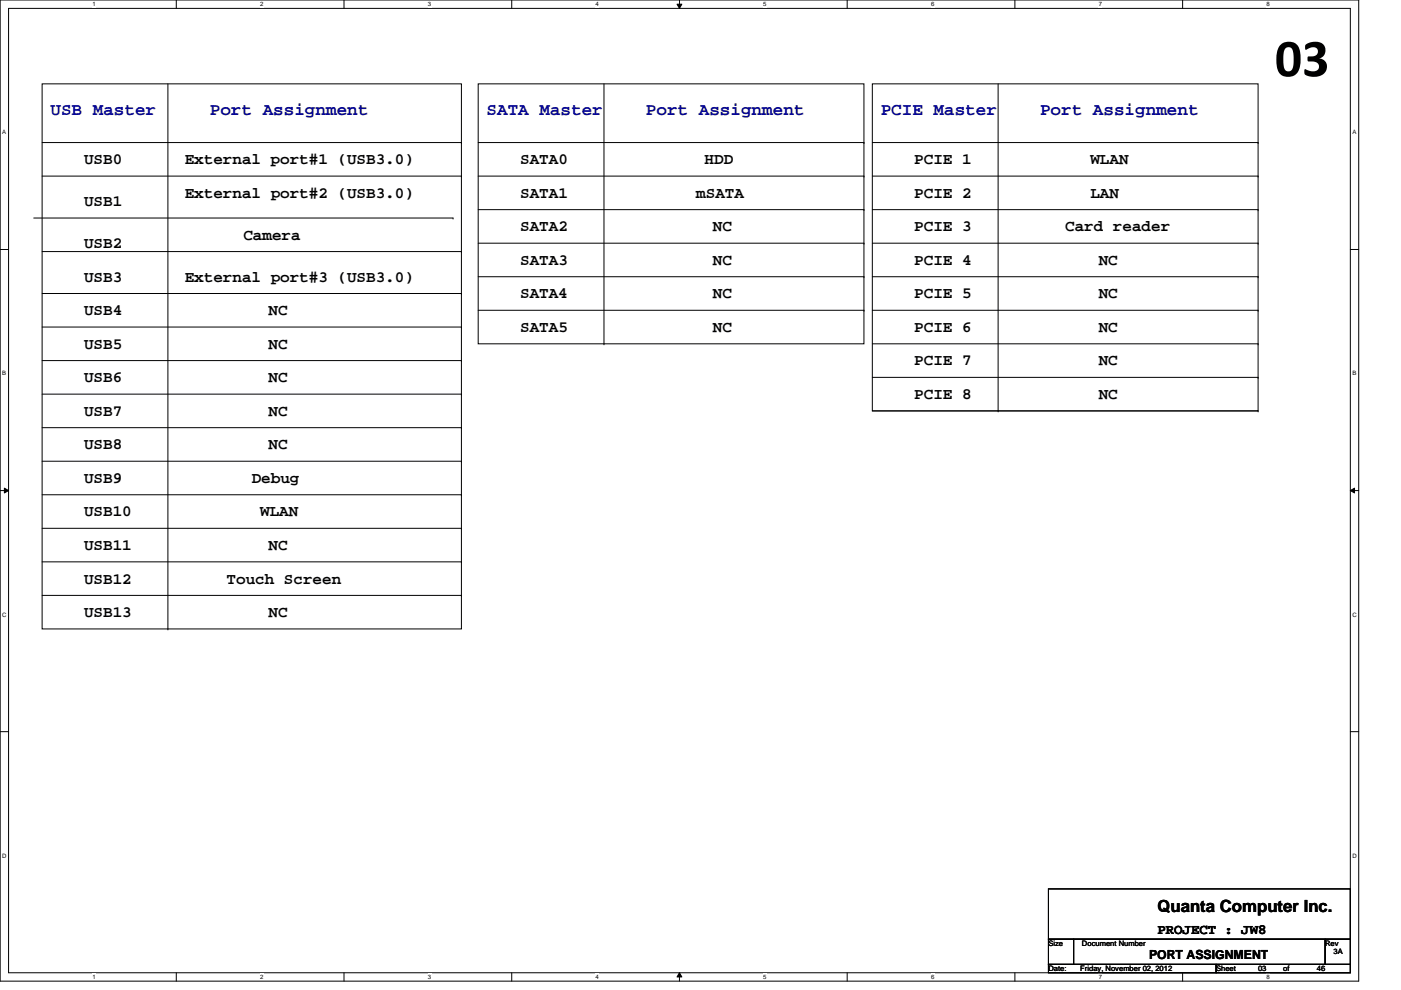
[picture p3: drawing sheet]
<svg xmlns="http://www.w3.org/2000/svg" width="297mm" height="210mm" viewBox="0 0 297 210" stroke-linecap="round" stroke-linejoin="round" font-family="sans-serif">
<path d="M0 0h288.1v208h-288.1zM1.8 1.8h284.5v204.4h-284.5z" fill="none" stroke="#000" stroke-width=".21"/>
<g fill="#fff">
<path d="M19.6 .2h.7v1.4h-.7z"/>
<path d="M19.6 206.4h.7v1.4h-.7z"/>
</g>
<path d="M37.4 0v1.8M37.4 206.2v1.8" fill="none" stroke="#000" stroke-width=".21"/>
<g fill="#fff">
<path d="M55.2 .2h.7v1.4h-.7z"/>
<path d="M55.2 206.4h.7v1.4h-.7z"/>
</g>
<path d="M72.9 0v1.8M72.9 206.2v1.8" fill="none" stroke="#000" stroke-width=".21"/>
<g fill="#fff">
<path d="M90.7 .2h.7v1.4h-.7z"/>
<path d="M90.7 206.4h.7v1.4h-.7z"/>
</g>
<path d="M108.5 0v1.8M108.5 206.2v1.8" fill="none" stroke="#000" stroke-width=".21"/>
<g fill="#fff">
<path d="M126.3 .2h.7v1.4h-.7z"/>
<path d="M126.3 206.4h.7v1.4h-.7z"/>
</g>
<path d="M143.5 .9h1.1l-.5 .9zM144.1 0v1.8M144.1 206.2l.5 .9h-1.1zM144.1 206.2v1.8" fill="none" stroke="#000" stroke-width=".21"/>
<path d="M143.5 .9h1.1l-.5 .9zM144.1 206.2l.5 .9h-1.1z" fill="#000"/>
<g fill="#fff">
<path d="M161.8 .2h.7v1.4h-.7z"/>
<path d="M161.8 206.4h.7v1.4h-.7z"/>
</g>
<path d="M179.6 0v1.8M179.6 206.2v1.8" fill="none" stroke="#000" stroke-width=".21"/>
<g fill="#fff">
<path d="M197.4 .2h.7v1.4h-.7z"/>
<path d="M197.4 206.4h.7v1.4h-.7z"/>
</g>
<path d="M215.2 0v1.8M215.2 206.2v1.8" fill="none" stroke="#000" stroke-width=".21"/>
<g fill="#fff">
<path d="M233 .2h.7v1.4h-.7z"/>
<path d="M233 206.4h.7v1.4h-.7z"/>
</g>
<path d="M250.7 0v1.8M250.7 206.2v1.8" fill="none" stroke="#000" stroke-width=".21"/>
<g fill="#fff">
<path d="M268.5 .2h.7v1.4h-.7z"/>
<path d="M268.5 206.4h.7v1.4h-.7z"/>
<path d="M.5 27.3h.8v1.5h-.8z"/>
<path d="M286.7 27.3h.9v1.5h-.9z"/>
<path d="M.5 78.5h.8v1.4h-.8z"/>
<path d="M286.7 78.5h.9v1.4h-.9z"/>
</g>
<path d="M0 52.9h1.8M286.3 52.9h1.8" fill="none" stroke="#000" stroke-width=".21"/>
<g fill="#fff">
<path d="M.5 129.6h.9v1.4h-.9z"/>
<path d="M286.7 129.6h1v1.4h-1z"/>
</g>
<path d="M0 104h1.8M.9 103.5l.9 .5-.9 .5zM286.3 104l.9-.5v1zM286.3 104h1.8" fill="none" stroke="#000" stroke-width=".21"/>
<path d="M.9 103.5l.9 .5-.9 .5zM286.3 104l.9-.5v1z" fill="#000"/>
<g fill="#fff">
<path d="M.5 180.7h.9v1.4h-.9z"/>
<path d="M286.7 180.7h1v1.4h-1z"/>
</g>
<g fill="none" stroke="#000" stroke-width=".21">
<path d="M8.9 17.8h88.9v115.5h-88.9zM35.6 17.8v115.5M101.4 17.8h81.8v55.1h-81.8zM128.1 17.8v55.1M185 17.8h81.7v69.3h-81.7zM211.6 17.8v69.3M8.9 30.2h88.9M8.9 37.3h88.9M97.8 30.2h.1M97.8 37.3h.1M101.4 30.2h81.8M101.4 37.3h81.8"/>
<path d="M183.2 30.2h.1M183.2 37.3h.1M185 30.2h81.7M185 37.3h81.7M266.7 30.2h.1M266.7 37.3h.1M7.2 46.2h88.9M8.9 53.3h88.9M96.1 46.2h.1M97.8 53.3h.1M101.4 44.4h81.8M101.4 51.6h81.8"/>
<path d="M101.4 58.7h81.8M183.2 44.4h.1M183.2 51.6h.1M183.2 58.7h.1M185 44.4h81.7M185 51.6h81.7M185 58.7h81.7M266.7 44.4h.1M266.7 51.6h.1M266.7 58.7h.1M8.9 62.2h88.9M8.9 69.3h88.9"/>
<path d="M8.9 76.5h88.9M97.8 62.2h.1M97.8 69.3h.1M97.8 76.5h.1M101.4 65.8h81.8M128.1 72.9h.1M183.2 65.8h.1M185 65.8h81.7M185 72.9h81.7M266.7 65.8h.1M266.7 72.9h.1M8.9 83.6h88.9"/>
<path d="M8.9 90.7h88.9M8.9 97.8h88.9M97.8 83.6h.1M97.8 90.7h.1M97.8 97.8h.1M185 80h81.7M185 87.1h81.7M211.6 87.1h.1M266.7 80h.1M266.7 87.1h.1M8.9 104.9h88.9M8.9 112h88.9"/>
<path d="M8.9 119.1h88.9M97.8 104.9h.1M97.8 112h.1M97.8 119.1h.1M8.9 126.2h88.9M35.6 133.3h.1M97.8 126.2h.1M0 155.1h1.8M286.3 155.1h1.8M222.3 188.5h64v10.6h-64zM222.3 199.1h5.3v5.4h-5.3zM227.6 199.1h53.4v5.4h-53.4z"/>
<path d="M281 199.1h5.3v5.4h-5.3zM222.3 204.5h35.5v1.7h-35.5zM257.8 204.5h28.5v1.7h-28.5z"/>
</g>
<text font-size="11.4" x="270.3" y="16.2">03</text>
<g font-size="3.7" fill="#0000a0">
<text x="10.7" y="24.4">USB Master</text>
<text x="103.2" y="24.4">SATA Master</text>
<text x="186.7" y="24.4">PCIE Master</text>
</g>
<g font-size="3.7" fill="#000080">
<text x="44.5" y="24.4">Port Assignment</text>
<text x="136.9" y="24.4">Port Assignment</text>
<text x="220.5" y="24.4">Port Assignment</text>
</g>
<text font-size="3.6" x="245.4" y="193.5">Quanta Computer Inc.</text>
<g font-size="3.4">
<text x="17.8" y="34.8">USB0</text>
<text x="39.2" y="34.8">External port#1 (USB3.0)</text>
<text x="110.3" y="34.8">SATA0</text>
<text x="149.4" y="34.8">HDD</text>
<text x="193.8" y="34.8">PCIE 1</text>
<text x="231.2" y="34.8">WLAN</text>
<text x="39.2" y="41.9">External port#2 (USB3.0)</text>
<text x="110.3" y="41.9">SATA1</text>
<text x="147.6" y="41.9">mSATA</text>
<text x="193.8" y="41.9">PCIE 2</text>
<text x="231.2" y="41.9">LAN</text>
<text x="17.8" y="43.7">USB1</text>
<text x="17.8" y="52.6">USB2</text>
<text x="51.6" y="50.8">Camera</text>
<text x="110.3" y="49">SATA2</text>
<text x="151.2" y="49">NC</text>
<text x="193.8" y="49">PCIE 3</text>
<text x="225.8" y="49">Card reader</text>
<text x="17.8" y="59.7">USB3</text>
<text x="39.2" y="59.7">External port#3 (USB3.0)</text>
<text x="110.3" y="56.2">SATA3</text>
<text x="151.2" y="56.2">NC</text>
<text x="193.8" y="56.2">PCIE 4</text>
<text x="233" y="56.2">NC</text>
<text x="110.3" y="63.3">SATA4</text>
<text x="151.2" y="63.3">NC</text>
<text x="193.8" y="63.3">PCIE 5</text>
<text x="233" y="63.3">NC</text>
<text x="17.8" y="66.8">USB4</text>
<text x="56.9" y="66.8">NC</text>
<text x="110.3" y="70.4">SATA5</text>
<text x="151.2" y="70.4">NC</text>
<text x="193.8" y="70.4">PCIE 6</text>
<text x="233" y="70.4">NC</text>
<text x="17.8" y="73.9">USB5</text>
<text x="56.9" y="73.9">NC</text>
<text x="193.8" y="77.5">PCIE 7</text>
<text x="233" y="77.5">NC</text>
<text x="17.8" y="81">USB6</text>
<text x="56.9" y="81">NC</text>
<text x="17.8" y="88.2">USB7</text>
<text x="56.9" y="88.2">NC</text>
<text x="193.8" y="84.6">PCIE 8</text>
<text x="233" y="84.6">NC</text>
<text x="17.8" y="95.3">USB8</text>
<text x="56.9" y="95.3">NC</text>
<text x="17.8" y="102.4">USB9</text>
<text x="53.4" y="102.4">Debug</text>
<text x="17.8" y="109.5">USB10</text>
<text x="55.2" y="109.5">WLAN</text>
<text x="17.8" y="116.6">USB11</text>
<text x="56.9" y="116.6">NC</text>
<text x="17.8" y="123.7">USB12</text>
<text x="48" y="123.7">Touch Screen</text>
<text x="17.8" y="130.8">USB13</text>
<text x="56.9" y="130.8">NC</text>
</g>
<text font-size="3" x="245.4" y="198.1">PROJECT : JW8</text>
<text font-size="2.7" x="243.6" y="203.3">PORT ASSIGNMENT</text>
<g font-size="1.6">
<text x="222.3" y="200.6">Size</text>
<text x="229.4" y="200.6">Document Number</text>
<text x="281" y="200.6">Rev</text>
<text x="282.7" y="202.3">3A</text>
<text x="222.3" y="205.9">Date:</text>
<text x="229" y="205.9">Friday, November 02, 2012</text>
<text x="257.8" y="205.9">Sheet</text>
<text x="266.7" y="205.9">03</text>
<text x="272.1" y="205.9">of</text>
<text x="279.2" y="205.9">46</text>
</g>
<g font-size="1.3">
<text x="19.6" y="1.3">1</text>
<text x="55.2" y="1.3">2</text>
<text x="90.7" y="1.3">3</text>
<text x="126.3" y="1.3">4</text>
<text x="161.8" y="1.3">5</text>
<text x="197.4" y="1.3">6</text>
<text x="233" y="1.3">7</text>
<text x="268.5" y="1.3">8</text>
<text x=".5" y="28.5">A</text>
<text x="286.7" y="28.5">A</text>
<text x=".5" y="79.6">B</text>
<text x="286.7" y="79.6">B</text>
<text x=".5" y="130.7">C</text>
<text x="286.7" y="130.7">C</text>
<text x=".5" y="181.8">D</text>
<text x="286.7" y="181.8">D</text>
<text x="19.6" y="207.6">1</text>
<text x="55.2" y="207.6">2</text>
<text x="90.7" y="207.6">3</text>
<text x="126.3" y="207.6">4</text>
<text x="161.8" y="207.6">5</text>
<text x="197.4" y="207.6">6</text>
<text x="233" y="207.6">7</text>
<text x="268.5" y="207.6">8</text>
</g>
</svg>
